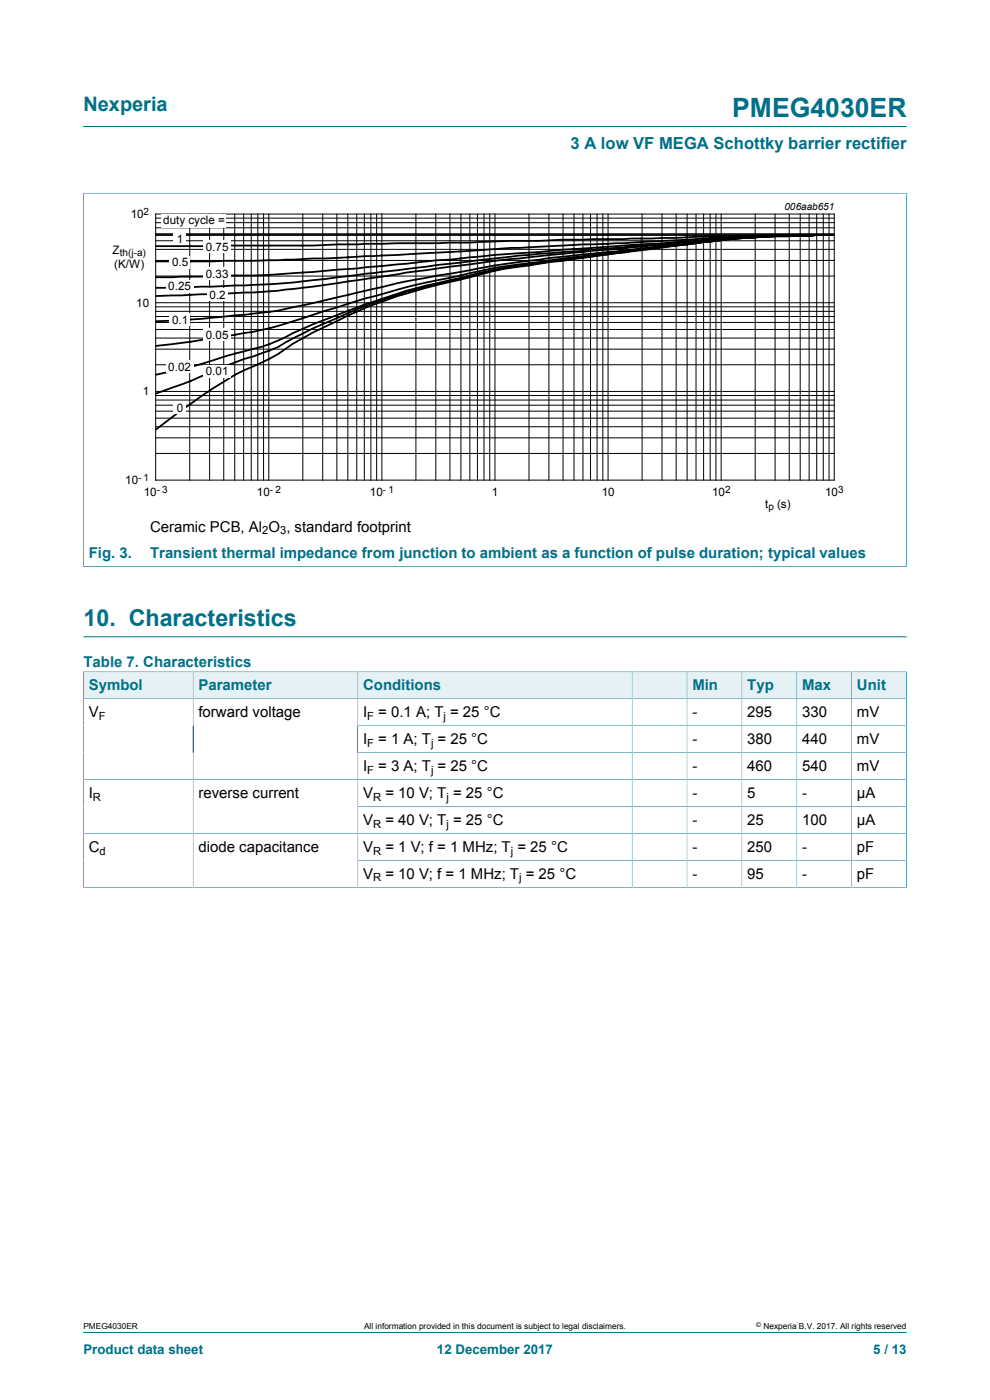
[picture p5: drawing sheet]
<svg xmlns="http://www.w3.org/2000/svg" width="210mm" height="297mm" viewBox="0 0 210 297" stroke-linecap="round" stroke-linejoin="round" font-family="sans-serif">
<path d="M17.7 26.8h174.6M17.6 41h174.8M17.7 40.9v79.4M192.3 40.9v79.4M17.6 120.2h174.8M17.7 282.6h174.6" fill="none" stroke="#007088" stroke-width=".21"/>
<path d="M20.3 42.6h169.4v66.3h-169.4z" fill="none" stroke="#fff" stroke-width=".21"/>
<g fill="none" stroke="#000" stroke-width=".21">
<path d="M33 45.4h144v56.5h-144zM33 58.6h144M33 55.3h144M33 52.9h144M33 51.1h144M33 49.6h144M33 48.3h144M33 47.2h144M33 46.3h144M40.2 45.4v56.5M44.5 45.4v56.5M47.5 45.4v56.5"/>
<path d="M49.8 45.4v56.5M51.7 45.4v56.5M53.3 45.4v56.5M54.7 45.4v56.5M55.9 45.4v56.5M57 45.4v56.5M64.2 45.4v56.5M68.5 45.4v56.5M71.5 45.4v56.5M73.8 45.4v56.5M75.7 45.4v56.5M77.3 45.4v56.5"/>
<path d="M78.7 45.4v56.5M79.9 45.4v56.5M81 45.4v56.5M88.2 45.4v56.5M92.4 45.4v56.5M95.4 45.4v56.5M97.8 45.4v56.5M99.7 45.4v56.5M101.3 45.4v56.5M102.7 45.4v56.5M103.9 45.4v56.5M105 45.4v56.5"/>
<path d="M112.2 45.4v56.5M116.4 45.4v56.5M119.4 45.4v56.5M121.8 45.4v56.5M123.7 45.4v56.5M125.3 45.4v56.5M126.7 45.4v56.5M127.9 45.4v56.5M129 45.4v56.5M136.2 45.4v56.5M140.4 45.4v56.5M143.4 45.4v56.5"/>
<path d="M145.7 45.4v56.5M147.6 45.4v56.5M149.3 45.4v56.5M150.6 45.4v56.5M151.9 45.4v56.5M153 45.4v56.5M160.2 45.4v56.5M164.4 45.4v56.5M167.4 45.4v56.5M169.7 45.4v56.5M171.6 45.4v56.5M173.2 45.4v56.5"/>
<path d="M174.6 45.4v56.5M175.9 45.4v56.5M33 77.4h144M33 74.1h144M33 71.7h144M33 69.9h144M33 68.4h144M33 67.1h144M33 66.1h144M33 65.1h144M33 64.2h144M33 96.2h144"/>
<path d="M33 92.9h144M33 90.5h144M33 88.7h144M33 87.2h144M33 86h144M33 84.9h144M33 83.9h144M33 83h144"/>
</g>
<g fill="none" stroke="#000" stroke-width=".38">
<path d="M33.2 49.9h136.2M121.7 54.8l-9.5 1.3a89.4 89.4 0 0 0-14.5 2.8 155.9 155.9 0 0 0-28.7 8.9l-6.8 2.8a34.4 34.4 0 0 1-10.3 3.9l-4.2 1.1-7.3 2.3-7.2 1.6M121.7 54.8l-11.5 1.6a73.6 73.6 0 0 0-12.5 2.8 126.1 126.1 0 0 0-20.2 5.7 190 190 0 0 0-16.9 7.7 31.5 31.5 0 0 1-8.7 3.5l-4.2 1.6-7.3 3.1-7.2 2.7M128.9 54l-7.2 .8M128.9 54l-18.7 2.6a73.6 73.6 0 0 0-12.5 2.7 114.2 114.2 0 0 0-33.5 12.5l-2 1.1a45.8 45.8 0 0 1-11.3 6.1 110.9 110.9 0 0 0-14.3 9.4l-3.4 2.6M136 53l-14.3 1.8M136 53l-7.1 1M145.6 51.8l-9.6 1.2M145.6 51.8l-16.7 2.2M152.7 50.7l-18.7 1.5-10.3 1a500.9 500.9 0 0 0-35.5 3.6l-16.5 2a190.6 190.6 0 0 1-24 1.9l-14.5 .4M152.7 50.7l-1.8 .2a224.5 224.5 0 0 1-16.9 1.6l-1.7 .2a633.3 633.3 0 0 0-53.2 6.2l-1.6 .3a245.5 245.5 0 0 1-37.1 3.3l-7.2 .3M152.7 50.9l-22 2.4-9 .9a269.8 269.8 0 0 0-26.2 3.9 173.6 173.6 0 0 0-18 3.6l-8.5 2a108.2 108.2 0 0 1-19.1 3.2l-7.3 .7-9.4 .5"/>
<path d="M152.7 50.9l-35.9 4.3a158.3 158.3 0 0 0-21.3 3.7l-2.7 .5a267.7 267.7 0 0 0-21.1 5.8l-2.7 .7a96.2 96.2 0 0 1-21.3 5.5l-7.3 1.1-7.2 .9M160 50.2l-3.9 .2-15.3 1.2-15.3 1a1555.5 1555.5 0 0 0-48 4.1l-11.1 1a211.3 211.3 0 0 1-18.7 .7l-5.1 .3-9.4 .1M160 50.2l-7.3 .5M160 50.4l-7.3 .5M160 50.4l-3.9 .2-10.5 1.2M169.4 49.9h7.3l-7.3 .1M169.4 49.9l-13.3 .1a864 864 0 0 1-36.7 .9l-19.7 .6-20.6 .2a771.4 771.4 0 0 1-34 .4l-11.9 .1M169.4 49.9l-11.5 .2-25.6 1.5a1220.9 1220.9 0 0 0-39.5 2l-11.9 .6a816 816 0 0 1-44.3 1.3h-3.4M169.4 50l-9.4 .2M169.4 50l-9.4 .4"/>
</g>
<g fill="#fff">
<path d="M34.3 45.5h13.6v2.9h-13.6z"/>
<path d="M36.9 49.2h2.5v2.6h-2.5z"/>
<path d="M43.2 50.9h5.8v2.6h-5.8z"/>
<path d="M36 54.3h4.3v2.6h-4.3z"/>
<path d="M43.2 56.8h5.8v2.6h-5.8z"/>
<path d="M43.9 61.1h4.4v2.6h-4.4z"/>
<path d="M35.2 59.4h5.9v2.6h-5.9z"/>
<path d="M36 66.6h4.3v2.6h-4.3z"/>
<path d="M43.2 69.7h5.8v2.6h-5.8z"/>
<path d="M35.2 76.4h5.9v2.6h-5.9z"/>
<path d="M43.2 77.4h5.8v2.6h-5.8z"/>
<path d="M36.9 85.1h2.5v2.6h-2.5z"/>
</g>
<path d="M17.7 135.1h174.6" fill="none" stroke="#007088" stroke-width=".21"/>
<path d="M17.8 142.6h23.1v5.6h-23.1z" fill="#e5f1f4"/>
<path d="M17.7 142.4v5.8h23.3v-5.7h-23.4" fill="none" stroke="#007088" stroke-width=".21"/>
<path d="M41.1 142.6h34.7v5.6h-34.7z" fill="#e5f1f4"/>
<path d="M41 142.5h34.9v5.7h-34.9z" fill="none" stroke="#007088" stroke-width=".21"/>
<path d="M76 142.6h58v5.6h-58z" fill="#e5f1f4"/>
<path d="M75.9 142.5h58.2v5.7h-58.2z" fill="none" stroke="#007088" stroke-width=".21"/>
<path d="M134.2 142.6h11.5v5.6h-11.5z" fill="#e5f1f4"/>
<path d="M134.1 142.5h11.6v5.7h-11.6z" fill="none" stroke="#007088" stroke-width=".21"/>
<path d="M145.8 142.6h11.5v5.6h-11.5z" fill="#e5f1f4"/>
<path d="M145.7 142.5h11.7v5.7h-11.7z" fill="none" stroke="#007088" stroke-width=".21"/>
<path d="M157.4 142.6h11.5v5.6h-11.5z" fill="#e5f1f4"/>
<path d="M157.4 142.5h11.6v5.7h-11.6z" fill="none" stroke="#007088" stroke-width=".21"/>
<path d="M169.1 142.6h11.5v5.6h-11.5z" fill="#e5f1f4"/>
<path d="M169 142.5h11.7v5.7h-11.7z" fill="none" stroke="#007088" stroke-width=".21"/>
<path d="M180.7 142.6h11.5v5.6h-11.5z" fill="#e5f1f4"/>
<g fill="none" stroke="#007088" stroke-width=".21">
<path d="M41 148.2v40M75.9 153.9h116.4M75.9 148.2v40M75.9 159.7h116.4M134.1 148.2v40M145.7 148.2v40M157.4 148.2v40M169 148.2v40M192.3 142.4v45.9M192.3 148.2h-174.6v40.1M192.4 142.5h-11.7v45.7M75.9 171.1h116.4"/>
<path d="M192.3 165.4h-174.6M192.3 176.8h-174.6M75.9 182.5h116.4M192.4 188.2h-174.8"/>
</g>
<text font-size="5.6" fill="#007088" x="155.3" y="24.8">PMEG4030ER</text>
<text font-size="4.9" fill="#007088" x="17.7" y="132.8">10. Characteristics</text>
<text font-size="4.2" fill="#007088" x="17.7" y="23.6">Nexperia</text>
<text font-size="3.5" fill="#007088" x="121" y="31.7">3 A low VF MEGA Schottky barrier rectifier</text>
<g font-size="3.2">
<text x="31.8" y="112.8">Ceramic PCB, Al O , standard footprint</text>
<text x="18.8" y="152.1">V</text>
<text x="42.1" y="152.1">forward voltage</text>
<text x="77" y="152.1">I</text>
<text x="80.2" y="152.1">= 0.1 A; T = 25 °C</text>
<text x="146.9" y="152.1">-</text>
<text x="158.5" y="152.1">295</text>
<text x="170.1" y="152.1">330</text>
<text x="181.8" y="152.1">mV</text>
<text x="77" y="157.8">I</text>
<text x="80.2" y="157.8">= 1 A; T = 25 °C</text>
<text x="146.9" y="157.8">-</text>
<text x="158.5" y="157.8">380</text>
<text x="170.1" y="157.8">440</text>
<text x="181.8" y="157.8">mV</text>
<text x="77" y="163.5">I</text>
<text x="80.2" y="163.5">= 3 A; T = 25 °C</text>
<text x="146.9" y="163.5">-</text>
<text x="158.5" y="163.5">460</text>
<text x="170.1" y="163.5">540</text>
<text x="181.8" y="163.5">mV</text>
<text x="18.8" y="169.2">I</text>
<text x="42.1" y="169.2">reverse current</text>
<text x="77" y="169.2">V</text>
<text x="81.7" y="169.2">= 10 V; T = 25 °C</text>
<text x="146.9" y="169.2">-</text>
<text x="158.5" y="169.2">5</text>
<text x="170.1" y="169.2">-</text>
<text x="181.8" y="169.2">µA</text>
<text x="77" y="174.9">V</text>
<text x="81.7" y="174.9">= 40 V; T = 25 °C</text>
<text x="146.9" y="174.9">-</text>
<text x="158.5" y="174.9">25</text>
<text x="170.1" y="174.9">100</text>
<text x="181.8" y="174.9">µA</text>
<text x="18.8" y="180.7">C</text>
<text x="42.1" y="180.7">diode capacitance</text>
<text x="77" y="180.7">V</text>
<text x="81.7" y="180.7">= 1 V; f = 1 MHz; T = 25 °C</text>
<text x="146.9" y="180.7">-</text>
<text x="158.5" y="180.7">250</text>
<text x="170.1" y="180.7">-</text>
<text x="181.8" y="180.7">pF</text>
<text x="77" y="186.4">V</text>
<text x="81.7" y="186.4">= 10 V; f = 1 MHz; T = 25 °C</text>
<text x="146.9" y="186.4">-</text>
<text x="158.5" y="186.4">95</text>
<text x="170.1" y="186.4">-</text>
<text x="181.8" y="186.4">pF</text>
</g>
<g font-size="3.2" fill="#007088">
<text x="18.8" y="118.3">Fig. 3.</text>
<text x="31.8" y="118.3">Transient thermal impedance from junction to ambient as a function of pulse duration; typical values</text>
<text x="17.7" y="141.4">Table 7. Characteristics</text>
<text x="18.8" y="146.4">Symbol</text>
<text x="42.1" y="146.4">Parameter</text>
<text x="77" y="146.4">Conditions</text>
<text x="146.9" y="146.4">Min</text>
<text x="158.5" y="146.4">Typ</text>
<text x="170.1" y="146.4">Max</text>
<text x="181.8" y="146.4">Unit</text>
</g>
<g font-size="2.8" fill="#007088">
<text x="17.7" y="287.2">Product data sheet</text>
<text x="92.7" y="287.2">12 December 2017</text>
<text x="185.2" y="287.2">5 / 13</text>
</g>
<g font-size="2.5">
<text x="27.7" y="46.3">10</text>
<text x="34.6" y="47.6">duty cycle =</text>
<text x="23.9" y="53.8">Z</text>
<text x="37.5" y="51.5">1</text>
<text x="43.7" y="53.2">0</text>
<text x="45" y="53.2">.75</text>
<text x="24.2" y="56.9">(K/W)</text>
<text x="36.5" y="56.4">0.5</text>
<text x="43.7" y="59.1">0</text>
<text x="45" y="59.1">.33</text>
<text x="28.9" y="65">10</text>
<text x="35.7" y="61.6">0.25</text>
<text x="44.4" y="63.3">0.2</text>
<text x="36.5" y="68.8">0.1</text>
<text x="43.7" y="71.9">0</text>
<text x="45" y="71.9">.05</text>
<text x="30.3" y="83.8">1</text>
<text x="35.7" y="78.6">0.02</text>
<text x="43.7" y="79.7">0</text>
<text x="45" y="79.7">.01</text>
<text x="37.5" y="87.3">0</text>
<text x="26.5" y="102.7">10</text>
<text x="30.5" y="105.2">10</text>
<text x="54.5" y="105.2">10</text>
<text x="78.5" y="105.2">10</text>
<text x="104.3" y="105.2">1</text>
<text x="127.6" y="105.2">10</text>
<text x="151.1" y="105.2">10</text>
<text x="162.3" y="107.7">t</text>
<text x="164.8" y="107.7">(s)</text>
<text x="175" y="105.2">10</text>
</g>
<g font-size="2.4">
<text x="55.6" y="113.4">2</text>
<text x="59.4" y="113.4">3</text>
<text x="20.9" y="152.7">F</text>
<text x="77.9" y="152.7">F</text>
<text x="94.1" y="152.7">j</text>
<text x="77.9" y="158.4">F</text>
<text x="91.4" y="158.4">j</text>
<text x="77.9" y="164.1">F</text>
<text x="91.4" y="164.1">j</text>
<text x="19.7" y="169.9">R</text>
<text x="79.1" y="169.9">R</text>
<text x="94.7" y="169.9">j</text>
<text x="79.1" y="175.6">R</text>
<text x="94.7" y="175.6">j</text>
<text x="21.1" y="181.3">d</text>
<text x="79.1" y="181.3">R</text>
<text x="108.3" y="181.3">j</text>
<text x="79.1" y="187">R</text>
<text x="110.1" y="187">j</text>
</g>
<g font-size="2.1">
<text x="30.5" y="45.6">2</text>
<text x="166.4" y="44.6">006aab651</text>
<text x="25.4" y="54.3">th(j-a)</text>
<text x="29.3" y="101.9">- 1</text>
<text x="33.3" y="104.5">- 3</text>
<text x="57.3" y="104.5">- 2</text>
<text x="81.2" y="104.5">- 1</text>
<text x="153.8" y="104.5">2</text>
<text x="177.8" y="104.5">3</text>
<text x="163" y="108.2">p</text>
</g>
<g font-size="1.8">
<text x="17.7" y="282">PMEG4030ER</text>
<text x="77.2" y="282">All information provided in this document is subject to legal disclaimers.</text>
<text x="161.9" y="282">Nexperia B.V. 2017. All rights reserved</text>
</g>
<text font-size="1.4" x="160.4" y="281.6">©</text>
</svg>
